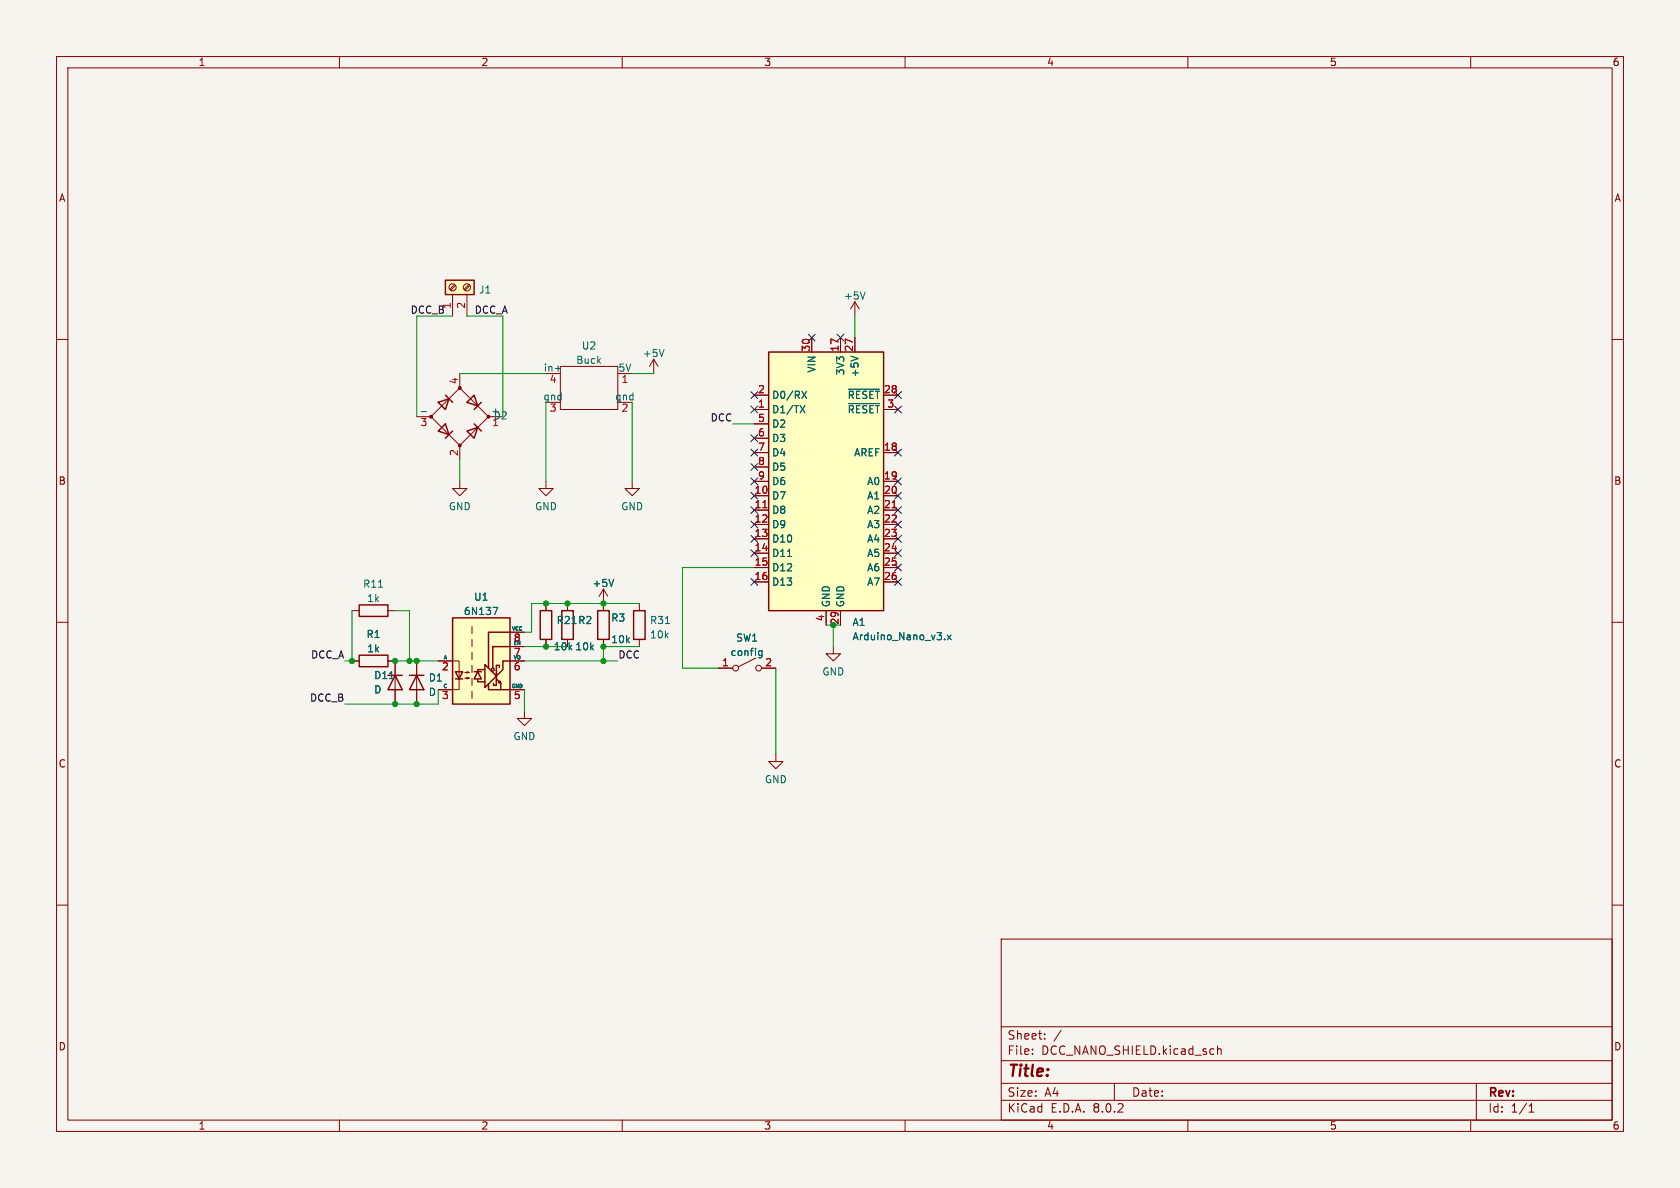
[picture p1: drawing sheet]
(kicad_sch (version 20211123) (generator eeschema)

 (paper "A4")

 (lib_symbols
  (symbol "Connector:Screw_Terminal_01x02" (pin_names (offset 1.016) hide) (in_bom yes) (on_board yes)
   (property "Reference" "J" (id 0) (at 0 2.54 0) (effects (font (size 1.27 1.27))))
   (property "Value" "Screw_Terminal_01x02" (id 1) (at 0 -5.08 0) (effects (font (size 1.27 1.27))))
   (property "Footprint" "" (id 2) (at 0 0 0) (effects (font (size 1.27 1.27)) hide))
   (property "Datasheet" "~" (id 3) (at 0 0 0) (effects (font (size 1.27 1.27)) hide))
   (symbol "Screw_Terminal_01x02_1_1"
    (rectangle (start -1.27 1.27) (end 1.27 -3.81) (stroke (width 0.254) (type default) (color 0 0 0 0)) (fill (type background)))
    (circle (center 0 -2.54) (radius 0.635) (stroke (width 0.1524) (type default) (color 0 0 0 0)) (fill (type none)))
    (polyline (pts (xy -0.5334 -2.2098) (xy 0.3302 -3.048)) (stroke (width 0.1524) (type default) (color 0 0 0 0)) (fill (type none)))
    (polyline (pts (xy -0.5334 0.3302) (xy 0.3302 -0.508)) (stroke (width 0.1524) (type default) (color 0 0 0 0)) (fill (type none)))
    (polyline (pts (xy -0.3556 -2.032) (xy 0.508 -2.8702)) (stroke (width 0.1524) (type default) (color 0 0 0 0)) (fill (type none)))
    (polyline (pts (xy -0.3556 0.508) (xy 0.508 -0.3302)) (stroke (width 0.1524) (type default) (color 0 0 0 0)) (fill (type none)))
    (circle (center 0 0) (radius 0.635) (stroke (width 0.1524) (type default) (color 0 0 0 0)) (fill (type none)))
    (pin passive line (at -5.08 0 0) (length 3.81) (name "Pin_1" (effects (font (size 1.27 1.27)))) (number "1" (effects (font (size 1.27 1.27)))))
    (pin passive line (at -5.08 -2.54 0) (length 3.81) (name "Pin_2" (effects (font (size 1.27 1.27)))) (number "2" (effects (font (size 1.27 1.27)))))))
  (symbol "Device:D" (pin_numbers hide) (pin_names (offset 1.016) hide) (in_bom yes) (on_board yes)
   (property "Reference" "D" (id 0) (at 0 2.54 0) (effects (font (size 1.27 1.27))))
   (property "Value" "D" (id 1) (at 0 -2.54 0) (effects (font (size 1.27 1.27))))
   (property "Footprint" "" (id 2) (at 0 0 0) (effects (font (size 1.27 1.27)) hide))
   (property "Datasheet" "~" (id 3) (at 0 0 0) (effects (font (size 1.27 1.27)) hide))
   (symbol "D_0_1"
    (polyline (pts (xy -1.27 1.27) (xy -1.27 -1.27)) (stroke (width 0.254) (type default) (color 0 0 0 0)) (fill (type none)))
    (polyline (pts (xy 1.27 0) (xy -1.27 0)) (stroke (width 0) (type default) (color 0 0 0 0)) (fill (type none)))
    (polyline (pts (xy 1.27 1.27) (xy 1.27 -1.27) (xy -1.27 0) (xy 1.27 1.27)) (stroke (width 0.254) (type default) (color 0 0 0 0)) (fill (type none))))
   (symbol "D_1_1"
    (pin passive line (at -3.81 0 0) (length 2.54) (name "K" (effects (font (size 1.27 1.27)))) (number "1" (effects (font (size 1.27 1.27)))))
    (pin passive line (at 3.81 0 180) (length 2.54) (name "A" (effects (font (size 1.27 1.27)))) (number "2" (effects (font (size 1.27 1.27)))))))
  (symbol "Device:D_Bridge_+A-A" (pin_names (offset 0)) (in_bom yes) (on_board yes)
   (property "Reference" "D" (id 0) (at 2.54 6.985 0) (effects (font (size 1.27 1.27)) (justify left)))
   (property "Value" "D_Bridge_+A-A" (id 1) (at 2.54 5.08 0) (effects (font (size 1.27 1.27)) (justify left)))
   (property "Footprint" "" (id 2) (at 0 0 0) (effects (font (size 1.27 1.27)) hide))
   (property "Datasheet" "~" (id 3) (at 0 0 0) (effects (font (size 1.27 1.27)) hide))
   (symbol "D_Bridge_+A-A_0_1"
    (circle (center -5.08 0) (radius 0.254) (stroke (width 0) (type default) (color 0 0 0 0)) (fill (type outline)))
    (circle (center 0 -5.08) (radius 0.254) (stroke (width 0) (type default) (color 0 0 0 0)) (fill (type outline)))
    (polyline (pts (xy -2.54 3.81) (xy -1.27 2.54)) (stroke (width 0.254) (type default) (color 0 0 0 0)) (fill (type none)))
    (polyline (pts (xy -1.27 -2.54) (xy -2.54 -3.81)) (stroke (width 0.254) (type default) (color 0 0 0 0)) (fill (type none)))
    (polyline (pts (xy 2.54 -1.27) (xy 3.81 -2.54)) (stroke (width 0.254) (type default) (color 0 0 0 0)) (fill (type none)))
    (polyline (pts (xy 2.54 1.27) (xy 3.81 2.54)) (stroke (width 0.254) (type default) (color 0 0 0 0)) (fill (type none)))
    (polyline (pts (xy -3.81 2.54) (xy -2.54 1.27) (xy -1.905 3.175) (xy -3.81 2.54)) (stroke (width 0.254) (type default) (color 0 0 0 0)) (fill (type none)))
    (polyline (pts (xy -2.54 -1.27) (xy -3.81 -2.54) (xy -1.905 -3.175) (xy -2.54 -1.27)) (stroke (width 0.254) (type default) (color 0 0 0 0)) (fill (type none)))
    (polyline (pts (xy 1.27 2.54) (xy 2.54 3.81) (xy 3.175 1.905) (xy 1.27 2.54)) (stroke (width 0.254) (type default) (color 0 0 0 0)) (fill (type none)))
    (polyline (pts (xy 3.175 -1.905) (xy 1.27 -2.54) (xy 2.54 -3.81) (xy 3.175 -1.905)) (stroke (width 0.254) (type default) (color 0 0 0 0)) (fill (type none)))
    (polyline (pts (xy -5.08 0) (xy 0 -5.08) (xy 5.08 0) (xy 0 5.08) (xy -5.08 0)) (stroke (width 0) (type default) (color 0 0 0 0)) (fill (type none)))
    (circle (center 0 5.08) (radius 0.254) (stroke (width 0) (type default) (color 0 0 0 0)) (fill (type outline)))
    (circle (center 5.08 0) (radius 0.254) (stroke (width 0) (type default) (color 0 0 0 0)) (fill (type outline))))
   (symbol "D_Bridge_+A-A_1_1"
    (pin passive line (at 7.62 0 180) (length 2.54) (name "+" (effects (font (size 1.27 1.27)))) (number "1" (effects (font (size 1.27 1.27)))))
    (pin passive line (at 0 -7.62 90) (length 2.54) (name "~" (effects (font (size 1.27 1.27)))) (number "2" (effects (font (size 1.27 1.27)))))
    (pin passive line (at -7.62 0 0) (length 2.54) (name "-" (effects (font (size 1.27 1.27)))) (number "3" (effects (font (size 1.27 1.27)))))
    (pin passive line (at 0 7.62 270) (length 2.54) (name "~" (effects (font (size 1.27 1.27)))) (number "4" (effects (font (size 1.27 1.27)))))))
  (symbol "Device:R" (pin_numbers hide) (pin_names (offset 0)) (in_bom yes) (on_board yes)
   (property "Reference" "R" (id 0) (at 2.032 0 90) (effects (font (size 1.27 1.27))))
   (property "Value" "R" (id 1) (at 0 0 90) (effects (font (size 1.27 1.27))))
   (property "Footprint" "" (id 2) (at -1.778 0 90) (effects (font (size 1.27 1.27)) hide))
   (property "Datasheet" "~" (id 3) (at 0 0 0) (effects (font (size 1.27 1.27)) hide))
   (symbol "R_0_1"
    (rectangle (start -1.016 -2.54) (end 1.016 2.54) (stroke (width 0.254) (type default) (color 0 0 0 0)) (fill (type none))))
   (symbol "R_1_1"
    (pin passive line (at 0 3.81 270) (length 1.27) (name "~" (effects (font (size 1.27 1.27)))) (number "1" (effects (font (size 1.27 1.27)))))
    (pin passive line (at 0 -3.81 90) (length 1.27) (name "~" (effects (font (size 1.27 1.27)))) (number "2" (effects (font (size 1.27 1.27)))))))
  (symbol "Isolator:6N137" (pin_names (offset 0)) (in_bom yes) (on_board yes)
   (property "Reference" "U" (id 0) (at -4.064 8.89 0) (effects (font (size 1.27 1.27))))
   (property "Value" "6N137" (id 1) (at 0 -8.89 0) (effects (font (size 1.27 1.27))))
   (property "Footprint" "Package_DIP:DIP-8_W7.62mm" (id 2) (at 0 -12.7 0) (effects (font (size 1.27 1.27)) hide))
   (property "Datasheet" "https://docs.broadcom.com/docs/AV02-0940EN" (id 3) (at -21.59 13.97 0) (effects (font (size 1.27 1.27)) hide))
   (symbol "6N137_0_1"
    (polyline (pts (xy 2.667 -3.556) (xy 2.667 -1.651)) (stroke (width 0.254) (type default) (color 0 0 0 0)) (fill (type none)))
    (polyline (pts (xy 2.667 -2.159) (xy 2.667 -2.921)) (stroke (width 0.254) (type default) (color 0 0 0 0)) (fill (type none)))
    (polyline (pts (xy 3.429 -3.937) (xy 3.429 -5.08)) (stroke (width 0.254) (type default) (color 0 0 0 0)) (fill (type none)))
    (polyline (pts (xy -0.635 -3.302) (xy -0.635 -3.683) (xy 0.635 -3.683)) (stroke (width 0.254) (type default) (color 0 0 0 0)) (fill (type none)))
    (polyline (pts (xy -0.635 -1.905) (xy -0.635 -1.524) (xy 0.508 -1.524)) (stroke (width 0.254) (type default) (color 0 0 0 0)) (fill (type none)))
    (polyline (pts (xy 1.27 -4.064) (xy 1.27 -5.08) (xy 5.08 -5.08)) (stroke (width 0.254) (type default) (color 0 0 0 0)) (fill (type none)))
    (polyline (pts (xy 1.27 -1.27) (xy 1.27 5.08) (xy 5.08 5.08)) (stroke (width 0.254) (type default) (color 0 0 0 0)) (fill (type none)))
    (polyline (pts (xy 2.032 -1.27) (xy 2.032 2.54) (xy 5.08 2.54)) (stroke (width 0.254) (type default) (color 0 0 0 0)) (fill (type none)))
    (polyline (pts (xy -5.08 -5.08) (xy -3.937 -5.08) (xy -3.937 0) (xy -5.08 0)) (stroke (width 0) (type default) (color 0 0 0 0)) (fill (type none)))
    (polyline (pts (xy 2.667 -3.302) (xy 2.667 -4.318) (xy 2.159 -4.318) (xy 2.159 -3.937)) (stroke (width 0.254) (type default) (color 0 0 0 0)) (fill (type none)))
    (polyline (pts (xy 2.667 -2.667) (xy 0.635 -4.699) (xy 0.635 -0.635) (xy 2.667 -2.667)) (stroke (width 0.254) (type default) (color 0 0 0 0)) (fill (type none)))
    (polyline (pts (xy 2.667 -1.778) (xy 2.667 -0.762) (xy 3.175 -0.762) (xy 3.175 -1.143)) (stroke (width 0.254) (type default) (color 0 0 0 0)) (fill (type none)))
    (polyline (pts (xy 2.794 -2.54) (xy 3.81 -1.524) (xy 3.81 0) (xy 5.08 0)) (stroke (width 0.254) (type default) (color 0 0 0 0)) (fill (type none)))
    (polyline (pts (xy 2.667 -3.175) (xy 3.429 -3.937) (xy 3.302 -3.556) (xy 3.048 -3.81) (xy 3.429 -3.937)) (stroke (width 0.254) (type default) (color 0 0 0 0)) (fill (type none)))
    (circle (center 2.032 -1.524) (radius 0.254) (stroke (width 0.254) (type default) (color 0 0 0 0)) (fill (type none))))
   (symbol "6N137_1_1"
    (rectangle (start -5.08 7.62) (end 5.08 -7.62) (stroke (width 0.254) (type default) (color 0 0 0 0)) (fill (type background)))
    (polyline (pts (xy -4.572 -3.175) (xy -3.302 -3.175)) (stroke (width 0.254) (type default) (color 0 0 0 0)) (fill (type none)))
    (polyline (pts (xy -1.651 -5.334) (xy -1.651 -6.604)) (stroke (width 0) (type default) (color 0 0 0 0)) (fill (type none)))
    (polyline (pts (xy -1.651 -3.048) (xy -1.651 -4.318)) (stroke (width 0) (type default) (color 0 0 0 0)) (fill (type none)))
    (polyline (pts (xy -1.651 -0.762) (xy -1.651 -2.032)) (stroke (width 0) (type default) (color 0 0 0 0)) (fill (type none)))
    (polyline (pts (xy -1.651 1.524) (xy -1.651 0.254)) (stroke (width 0) (type default) (color 0 0 0 0)) (fill (type none)))
    (polyline (pts (xy -1.651 3.81) (xy -1.651 2.54)) (stroke (width 0) (type default) (color 0 0 0 0)) (fill (type none)))
    (polyline (pts (xy -1.651 6.096) (xy -1.651 4.826)) (stroke (width 0) (type default) (color 0 0 0 0)) (fill (type none)))
    (polyline (pts (xy -1.27 -1.905) (xy 0 -1.905)) (stroke (width 0.254) (type default) (color 0 0 0 0)) (fill (type none)))
    (polyline (pts (xy -3.937 -3.175) (xy -4.572 -1.905) (xy -3.302 -1.905) (xy -3.937 -3.175)) (stroke (width 0.254) (type default) (color 0 0 0 0)) (fill (type none)))
    (polyline (pts (xy -0.635 -1.905) (xy -1.27 -3.175) (xy 0 -3.175) (xy -0.635 -1.905)) (stroke (width 0.254) (type default) (color 0 0 0 0)) (fill (type none)))
    (polyline (pts (xy -2.921 -3.048) (xy -2.159 -3.048) (xy -2.54 -3.175) (xy -2.54 -2.921) (xy -2.159 -3.048)) (stroke (width 0.127) (type default) (color 0 0 0 0)) (fill (type none)))
    (polyline (pts (xy -2.921 -2.032) (xy -2.159 -2.032) (xy -2.54 -2.159) (xy -2.54 -1.905) (xy -2.159 -2.032)) (stroke (width 0.127) (type default) (color 0 0 0 0)) (fill (type none)))
    (pin no_connect line (at -5.08 5.08 0) (length 2.54) hide (name "NC" (effects (font (size 0.635 0.635)))) (number "1" (effects (font (size 1.27 1.27)))))
    (pin passive line (at -7.62 0 0) (length 2.54) (name "A" (effects (font (size 0.635 0.635)))) (number "2" (effects (font (size 1.27 1.27)))))
    (pin passive line (at -7.62 -5.08 0) (length 2.54) (name "C" (effects (font (size 0.635 0.635)))) (number "3" (effects (font (size 1.27 1.27)))))
    (pin power_in line (at 7.62 -5.08 180) (length 2.54) (name "GND" (effects (font (size 0.635 0.635)))) (number "5" (effects (font (size 1.27 1.27)))))
    (pin open_collector line (at 7.62 0 180) (length 2.54) (name "VO" (effects (font (size 0.635 0.635)))) (number "6" (effects (font (size 1.27 1.27)))))
    (pin input line (at 7.62 2.54 180) (length 2.54) (name "EN" (effects (font (size 0.635 0.635)))) (number "7" (effects (font (size 1.27 1.27)))))
    (pin power_in line (at 7.62 5.08 180) (length 2.54) (name "VCC" (effects (font (size 0.635 0.635)))) (number "8" (effects (font (size 1.27 1.27)))))))
  (symbol "MCU_Module:Arduino_Nano_v3.x" (in_bom yes) (on_board yes)
   (property "Reference" "A" (id 0) (at -10.16 23.495 0) (effects (font (size 1.27 1.27)) (justify left bottom)))
   (property "Value" "Arduino_Nano_v3.x" (id 1) (at 5.08 -24.13 0) (effects (font (size 1.27 1.27)) (justify left top)))
   (property "Footprint" "Module:Arduino_Nano" (id 2) (at 0 0 0) (effects (font (size 1.27 1.27) italic) hide))
   (property "Datasheet" "http://www.mouser.com/pdfdocs/Gravitech_Arduino_Nano3_0.pdf" (id 3) (at 0 0 0) (effects (font (size 1.27 1.27)) hide))
   (symbol "Arduino_Nano_v3.x_0_1"
    (rectangle (start -10.16 22.86) (end 10.16 -22.86) (stroke (width 0.254) (type default) (color 0 0 0 0)) (fill (type background))))
   (symbol "Arduino_Nano_v3.x_1_1"
    (pin bidirectional line (at -12.7 12.7 0) (length 2.54) (name "D1/TX" (effects (font (size 1.27 1.27)))) (number "1" (effects (font (size 1.27 1.27)))))
    (pin bidirectional line (at -12.7 -2.54 0) (length 2.54) (name "D7" (effects (font (size 1.27 1.27)))) (number "10" (effects (font (size 1.27 1.27)))))
    (pin bidirectional line (at -12.7 -5.08 0) (length 2.54) (name "D8" (effects (font (size 1.27 1.27)))) (number "11" (effects (font (size 1.27 1.27)))))
    (pin bidirectional line (at -12.7 -7.62 0) (length 2.54) (name "D9" (effects (font (size 1.27 1.27)))) (number "12" (effects (font (size 1.27 1.27)))))
    (pin bidirectional line (at -12.7 -10.16 0) (length 2.54) (name "D10" (effects (font (size 1.27 1.27)))) (number "13" (effects (font (size 1.27 1.27)))))
    (pin bidirectional line (at -12.7 -12.7 0) (length 2.54) (name "D11" (effects (font (size 1.27 1.27)))) (number "14" (effects (font (size 1.27 1.27)))))
    (pin bidirectional line (at -12.7 -15.24 0) (length 2.54) (name "D12" (effects (font (size 1.27 1.27)))) (number "15" (effects (font (size 1.27 1.27)))))
    (pin bidirectional line (at -12.7 -17.78 0) (length 2.54) (name "D13" (effects (font (size 1.27 1.27)))) (number "16" (effects (font (size 1.27 1.27)))))
    (pin power_out line (at 2.54 25.4 270) (length 2.54) (name "3V3" (effects (font (size 1.27 1.27)))) (number "17" (effects (font (size 1.27 1.27)))))
    (pin input line (at 12.7 5.08 180) (length 2.54) (name "AREF" (effects (font (size 1.27 1.27)))) (number "18" (effects (font (size 1.27 1.27)))))
    (pin bidirectional line (at 12.7 0 180) (length 2.54) (name "A0" (effects (font (size 1.27 1.27)))) (number "19" (effects (font (size 1.27 1.27)))))
    (pin bidirectional line (at -12.7 15.24 0) (length 2.54) (name "D0/RX" (effects (font (size 1.27 1.27)))) (number "2" (effects (font (size 1.27 1.27)))))
    (pin bidirectional line (at 12.7 -2.54 180) (length 2.54) (name "A1" (effects (font (size 1.27 1.27)))) (number "20" (effects (font (size 1.27 1.27)))))
    (pin bidirectional line (at 12.7 -5.08 180) (length 2.54) (name "A2" (effects (font (size 1.27 1.27)))) (number "21" (effects (font (size 1.27 1.27)))))
    (pin bidirectional line (at 12.7 -7.62 180) (length 2.54) (name "A3" (effects (font (size 1.27 1.27)))) (number "22" (effects (font (size 1.27 1.27)))))
    (pin bidirectional line (at 12.7 -10.16 180) (length 2.54) (name "A4" (effects (font (size 1.27 1.27)))) (number "23" (effects (font (size 1.27 1.27)))))
    (pin bidirectional line (at 12.7 -12.7 180) (length 2.54) (name "A5" (effects (font (size 1.27 1.27)))) (number "24" (effects (font (size 1.27 1.27)))))
    (pin bidirectional line (at 12.7 -15.24 180) (length 2.54) (name "A6" (effects (font (size 1.27 1.27)))) (number "25" (effects (font (size 1.27 1.27)))))
    (pin bidirectional line (at 12.7 -17.78 180) (length 2.54) (name "A7" (effects (font (size 1.27 1.27)))) (number "26" (effects (font (size 1.27 1.27)))))
    (pin power_out line (at 5.08 25.4 270) (length 2.54) (name "+5V" (effects (font (size 1.27 1.27)))) (number "27" (effects (font (size 1.27 1.27)))))
    (pin input line (at 12.7 15.24 180) (length 2.54) (name "~{RESET}" (effects (font (size 1.27 1.27)))) (number "28" (effects (font (size 1.27 1.27)))))
    (pin power_in line (at 2.54 -25.4 90) (length 2.54) (name "GND" (effects (font (size 1.27 1.27)))) (number "29" (effects (font (size 1.27 1.27)))))
    (pin input line (at 12.7 12.7 180) (length 2.54) (name "~{RESET}" (effects (font (size 1.27 1.27)))) (number "3" (effects (font (size 1.27 1.27)))))
    (pin power_in line (at -2.54 25.4 270) (length 2.54) (name "VIN" (effects (font (size 1.27 1.27)))) (number "30" (effects (font (size 1.27 1.27)))))
    (pin power_in line (at 0 -25.4 90) (length 2.54) (name "GND" (effects (font (size 1.27 1.27)))) (number "4" (effects (font (size 1.27 1.27)))))
    (pin bidirectional line (at -12.7 10.16 0) (length 2.54) (name "D2" (effects (font (size 1.27 1.27)))) (number "5" (effects (font (size 1.27 1.27)))))
    (pin bidirectional line (at -12.7 7.62 0) (length 2.54) (name "D3" (effects (font (size 1.27 1.27)))) (number "6" (effects (font (size 1.27 1.27)))))
    (pin bidirectional line (at -12.7 5.08 0) (length 2.54) (name "D4" (effects (font (size 1.27 1.27)))) (number "7" (effects (font (size 1.27 1.27)))))
    (pin bidirectional line (at -12.7 2.54 0) (length 2.54) (name "D5" (effects (font (size 1.27 1.27)))) (number "8" (effects (font (size 1.27 1.27)))))
    (pin bidirectional line (at -12.7 0 0) (length 2.54) (name "D6" (effects (font (size 1.27 1.27)))) (number "9" (effects (font (size 1.27 1.27)))))))
  (symbol "Switch:SW_SPST" (pin_names (offset 0) hide) (in_bom yes) (on_board yes)
   (property "Reference" "SW" (id 0) (at 0 3.175 0) (effects (font (size 1.27 1.27))))
   (property "Value" "SW_SPST" (id 1) (at 0 -2.54 0) (effects (font (size 1.27 1.27))))
   (property "Footprint" "" (id 2) (at 0 0 0) (effects (font (size 1.27 1.27)) hide))
   (property "Datasheet" "~" (id 3) (at 0 0 0) (effects (font (size 1.27 1.27)) hide))
   (symbol "SW_SPST_0_0"
    (circle (center -2.032 0) (radius 0.508) (stroke (width 0) (type default) (color 0 0 0 0)) (fill (type none)))
    (polyline (pts (xy -1.524 0.254) (xy 1.524 1.778)) (stroke (width 0) (type default) (color 0 0 0 0)) (fill (type none)))
    (circle (center 2.032 0) (radius 0.508) (stroke (width 0) (type default) (color 0 0 0 0)) (fill (type none))))
   (symbol "SW_SPST_1_1"
    (pin passive line (at -5.08 0 0) (length 2.54) (name "A" (effects (font (size 1.27 1.27)))) (number "1" (effects (font (size 1.27 1.27)))))
    (pin passive line (at 5.08 0 180) (length 2.54) (name "B" (effects (font (size 1.27 1.27)))) (number "2" (effects (font (size 1.27 1.27)))))))
  (symbol "custom_kicad_lib_sk:Buck" (pin_names (offset 0)) (in_bom yes) (on_board yes)
   (property "Reference" "U" (id 0) (at 0 1.27 0) (effects (font (size 1.27 1.27))))
   (property "Value" "Buck" (id 1) (at 0 -1.27 0) (effects (font (size 1.27 1.27))))
   (property "Footprint" "" (id 2) (at 2.54 0 0) (effects (font (size 1.27 1.27)) hide))
   (property "Datasheet" "" (id 3) (at 2.54 0 0) (effects (font (size 1.27 1.27)) hide))
   (symbol "Buck_0_1"
    (rectangle (start -5.08 3.81) (end 5.08 -3.81) (stroke (width 0.1524) (type default) (color 0 0 0 0)) (fill (type none))))
   (symbol "Buck_1_1"
    (pin power_out line (at -7.62 2.54 0) (length 2.54) (name "5V" (effects (font (size 1.27 1.27)))) (number "1" (effects (font (size 1.27 1.27)))))
    (pin power_out line (at -7.62 -2.54 0) (length 2.54) (name "gnd" (effects (font (size 1.27 1.27)))) (number "2" (effects (font (size 1.27 1.27)))))
    (pin power_out line (at 7.62 -2.54 180) (length 2.54) (name "gnd" (effects (font (size 1.27 1.27)))) (number "3" (effects (font (size 1.27 1.27)))))
    (pin power_in line (at 7.62 2.54 180) (length 2.54) (name "in+" (effects (font (size 1.27 1.27)))) (number "4" (effects (font (size 1.27 1.27)))))))
  (symbol "power:+5V" (power) (pin_names (offset 0)) (in_bom yes) (on_board yes)
   (property "Reference" "#PWR" (id 0) (at 0 -3.81 0) (effects (font (size 1.27 1.27)) hide))
   (property "Value" "+5V" (id 1) (at 0 3.556 0) (effects (font (size 1.27 1.27))))
   (property "Footprint" "" (id 2) (at 0 0 0) (effects (font (size 1.27 1.27)) hide))
   (property "Datasheet" "" (id 3) (at 0 0 0) (effects (font (size 1.27 1.27)) hide))
   (symbol "+5V_0_1"
    (polyline (pts (xy -0.762 1.27) (xy 0 2.54)) (stroke (width 0) (type default) (color 0 0 0 0)) (fill (type none)))
    (polyline (pts (xy 0 0) (xy 0 2.54)) (stroke (width 0) (type default) (color 0 0 0 0)) (fill (type none)))
    (polyline (pts (xy 0 2.54) (xy 0.762 1.27)) (stroke (width 0) (type default) (color 0 0 0 0)) (fill (type none))))
   (symbol "+5V_1_1"
    (pin power_in line (at 0 0 90) (length 0) hide (name "+5V" (effects (font (size 1.27 1.27)))) (number "1" (effects (font (size 1.27 1.27)))))))
  (symbol "power:GND" (power) (pin_names (offset 0)) (in_bom yes) (on_board yes)
   (property "Reference" "#PWR" (id 0) (at 0 -6.35 0) (effects (font (size 1.27 1.27)) hide))
   (property "Value" "GND" (id 1) (at 0 -3.81 0) (effects (font (size 1.27 1.27))))
   (property "Footprint" "" (id 2) (at 0 0 0) (effects (font (size 1.27 1.27)) hide))
   (property "Datasheet" "" (id 3) (at 0 0 0) (effects (font (size 1.27 1.27)) hide))
   (symbol "GND_0_1"
    (polyline (pts (xy 0 0) (xy 0 -1.27) (xy 1.27 -1.27) (xy 0 -2.54) (xy -1.27 -1.27) (xy 0 -1.27)) (stroke (width 0) (type default) (color 0 0 0 0)) (fill (type none))))
   (symbol "GND_1_1"
    (pin power_in line (at 0 0 270) (length 0) hide (name "GND" (effects (font (size 1.27 1.27)))) (number "1" (effects (font (size 1.27 1.27))))))))

 (junction (at 69.85 124.46) (diameter 0) (color 0 0 0 0))
 (junction (at 147.32 110.49) (diameter 0) (color 0 0 0 0))
 (junction (at 96.52 106.68) (diameter 0) (color 0 0 0 0))
 (junction (at 106.68 116.84) (diameter 0) (color 0 0 0 0))
 (junction (at 73.66 124.46) (diameter 0) (color 0 0 0 0))
 (junction (at 69.85 116.84) (diameter 0) (color 0 0 0 0))
 (junction (at 73.66 116.84) (diameter 0) (color 0 0 0 0))
 (junction (at 62.23 116.84) (diameter 0) (color 0 0 0 0))
 (junction (at 96.52 114.3) (diameter 0) (color 0 0 0 0))
 (junction (at 100.33 106.68) (diameter 0) (color 0 0 0 0))
 (junction (at 106.68 106.68) (diameter 0) (color 0 0 0 0))
 (junction (at 106.68 114.3) (diameter 0) (color 0 0 0 0))
 (junction (at 72.39 116.84) (diameter 0) (color 0 0 0 0))

 (no_connect (at 158.75 69.85))
 (no_connect (at 158.75 72.39))
 (no_connect (at 158.75 80.01))
 (no_connect (at 158.75 100.33))
 (no_connect (at 158.75 102.87))
 (no_connect (at 158.75 85.09))
 (no_connect (at 158.75 87.63))
 (no_connect (at 158.75 90.17))
 (no_connect (at 158.75 92.71))
 (no_connect (at 158.75 95.25))
 (no_connect (at 133.35 97.79))
 (no_connect (at 133.35 95.25))
 (no_connect (at 133.35 92.71))
 (no_connect (at 133.35 90.17))
 (no_connect (at 133.35 102.87))
 (no_connect (at 143.51 59.69))
 (no_connect (at 148.59 59.69))
 (no_connect (at 133.35 87.63))
 (no_connect (at 133.35 85.09))
 (no_connect (at 133.35 72.39))
 (no_connect (at 133.35 69.85))
 (no_connect (at 133.35 82.55))
 (no_connect (at 133.35 80.01))
 (no_connect (at 133.35 77.47))
 (no_connect (at 158.75 97.79))

 (wire (pts (xy 96.52 71.12) (xy 96.52 85.09)) (stroke (width 0) (type default) (color 0 0 0 0)))
 (wire (pts (xy 106.68 106.68) (xy 113.03 106.68)) (stroke (width 0) (type default) (color 0 0 0 0)))
 (wire (pts (xy 72.39 107.95) (xy 69.85 107.95)) (stroke (width 0) (type default) (color 0 0 0 0)))
 (wire (pts (xy 147.32 114.3) (xy 147.32 110.49)) (stroke (width 0) (type default) (color 0 0 0 0)))
 (wire (pts (xy 92.71 116.84) (xy 106.68 116.84)) (stroke (width 0) (type default) (color 0 0 0 0)))
 (wire (pts (xy 73.66 116.84) (xy 72.39 116.84)) (stroke (width 0) (type default) (color 0 0 0 0)))
 (wire (pts (xy 106.68 114.3) (xy 113.03 114.3)) (stroke (width 0) (type default) (color 0 0 0 0)))
 (wire (pts (xy 120.65 118.11) (xy 127 118.11)) (stroke (width 0) (type default) (color 0 0 0 0)))
 (wire (pts (xy 151.13 55.88) (xy 151.13 59.69)) (stroke (width 0) (type default) (color 0 0 0 0)))
 (wire (pts (xy 69.85 124.46) (xy 73.66 124.46)) (stroke (width 0) (type default) (color 0 0 0 0)))
 (wire (pts (xy 92.71 121.92) (xy 92.71 125.73)) (stroke (width 0) (type default) (color 0 0 0 0)))
 (wire (pts (xy 147.32 110.49) (xy 146.05 110.49)) (stroke (width 0) (type default) (color 0 0 0 0)))
 (wire (pts (xy 88.9 55.88) (xy 88.9 73.66)) (stroke (width 0) (type default) (color 0 0 0 0)))
 (wire (pts (xy 82.55 55.88) (xy 88.9 55.88)) (stroke (width 0) (type default) (color 0 0 0 0)))
 (wire (pts (xy 81.28 66.04) (xy 96.52 66.04)) (stroke (width 0) (type default) (color 0 0 0 0)))
 (wire (pts (xy 96.52 114.3) (xy 100.33 114.3)) (stroke (width 0) (type default) (color 0 0 0 0)))
 (wire (pts (xy 60.96 124.46) (xy 69.85 124.46)) (stroke (width 0) (type default) (color 0 0 0 0)))
 (wire (pts (xy 73.66 116.84) (xy 77.47 116.84)) (stroke (width 0) (type default) (color 0 0 0 0)))
 (wire (pts (xy 92.71 114.3) (xy 96.52 114.3)) (stroke (width 0) (type default) (color 0 0 0 0)))
 (wire (pts (xy 96.52 106.68) (xy 100.33 106.68)) (stroke (width 0) (type default) (color 0 0 0 0)))
 (wire (pts (xy 77.47 121.92) (xy 77.47 124.46)) (stroke (width 0) (type default) (color 0 0 0 0)))
 (wire (pts (xy 73.66 73.66) (xy 73.66 55.88)) (stroke (width 0) (type default) (color 0 0 0 0)))
 (wire (pts (xy 106.68 116.84) (xy 106.68 114.3)) (stroke (width 0) (type default) (color 0 0 0 0)))
 (wire (pts (xy 69.85 116.84) (xy 72.39 116.84)) (stroke (width 0) (type default) (color 0 0 0 0)))
 (wire (pts (xy 137.16 118.11) (xy 137.16 133.35)) (stroke (width 0) (type default) (color 0 0 0 0)))
 (wire (pts (xy 111.76 71.12) (xy 111.76 85.09)) (stroke (width 0) (type default) (color 0 0 0 0)))
 (wire (pts (xy 73.66 124.46) (xy 77.47 124.46)) (stroke (width 0) (type default) (color 0 0 0 0)))
 (wire (pts (xy 93.98 106.68) (xy 96.52 106.68)) (stroke (width 0) (type default) (color 0 0 0 0)))
 (wire (pts (xy 93.98 111.76) (xy 93.98 106.68)) (stroke (width 0) (type default) (color 0 0 0 0)))
 (wire (pts (xy 129.54 74.93) (xy 133.35 74.93)) (stroke (width 0) (type default) (color 0 0 0 0)))
 (wire (pts (xy 60.96 116.84) (xy 62.23 116.84)) (stroke (width 0) (type default) (color 0 0 0 0)))
 (wire (pts (xy 120.65 118.11) (xy 120.65 100.33)) (stroke (width 0) (type default) (color 0 0 0 0)))
 (wire (pts (xy 62.23 107.95) (xy 62.23 116.84)) (stroke (width 0) (type default) (color 0 0 0 0)))
 (wire (pts (xy 111.76 66.04) (xy 115.57 66.04)) (stroke (width 0) (type default) (color 0 0 0 0)))
 (wire (pts (xy 147.32 110.49) (xy 148.59 110.49)) (stroke (width 0) (type default) (color 0 0 0 0)))
 (wire (pts (xy 72.39 116.84) (xy 72.39 107.95)) (stroke (width 0) (type default) (color 0 0 0 0)))
 (wire (pts (xy 73.66 55.88) (xy 80.01 55.88)) (stroke (width 0) (type default) (color 0 0 0 0)))
 (wire (pts (xy 100.33 106.68) (xy 106.68 106.68)) (stroke (width 0) (type default) (color 0 0 0 0)))
 (wire (pts (xy 106.68 116.84) (xy 109.22 116.84)) (stroke (width 0) (type default) (color 0 0 0 0)))
 (wire (pts (xy 81.28 81.28) (xy 81.28 85.09)) (stroke (width 0) (type default) (color 0 0 0 0)))
 (wire (pts (xy 92.71 111.76) (xy 93.98 111.76)) (stroke (width 0) (type default) (color 0 0 0 0)))
 (wire (pts (xy 120.65 100.33) (xy 133.35 100.33)) (stroke (width 0) (type default) (color 0 0 0 0)))

 (label "DCC_B" (at 78.74 55.88 180) (effects (font (size 1.27 1.27)) (justify right bottom)))
 (label "DCC" (at 109.22 116.84 0) (effects (font (size 1.27 1.27)) (justify left bottom)))
 (label "DCC" (at 129.54 74.93 180) (effects (font (size 1.27 1.27)) (justify right bottom)))
 (label "DCC_A" (at 60.96 116.84 180) (effects (font (size 1.27 1.27)) (justify right bottom)))
 (label "DCC_B" (at 60.96 124.46 180) (effects (font (size 1.27 1.27)) (justify right bottom)))
 (label "DCC_A" (at 83.82 55.88 0) (effects (font (size 1.27 1.27)) (justify left bottom)))

 (symbol (lib_id "power:GND") (at 137.16 133.35 0) (unit 1) (in_bom yes) (on_board yes) (fields_autoplaced)
  (property "Reference" "#PWR0101" (id 0) (at 137.16 139.7 0) (effects (font (size 1.27 1.27)) hide))
  (property "Value" "GND" (id 1) (at 137.16 137.7934 0))
  (property "Footprint" "" (id 2) (at 137.16 133.35 0) (effects (font (size 1.27 1.27)) hide))
  (property "Datasheet" "" (id 3) (at 137.16 133.35 0) (effects (font (size 1.27 1.27)) hide)) (pin "1"))

 (symbol (lib_id "power:+5V") (at 106.68 106.68 0) (unit 1) (in_bom yes) (on_board yes) (fields_autoplaced)
  (property "Reference" "#PWR04" (id 0) (at 106.68 110.49 0) (effects (font (size 1.27 1.27)) hide))
  (property "Value" "+5V" (id 1) (at 106.68 103.1042 0))
  (property "Footprint" "" (id 2) (at 106.68 106.68 0) (effects (font (size 1.27 1.27)) hide))
  (property "Datasheet" "" (id 3) (at 106.68 106.68 0) (effects (font (size 1.27 1.27)) hide)) (pin "1"))

 (symbol (lib_id "Connector:Screw_Terminal_01x02") (at 80.01 50.8 90) (unit 1) (in_bom yes) (on_board yes) (fields_autoplaced)
  (property "Reference" "J1" (id 0) (at 84.582 51.2338 90) (effects (font (size 1.27 1.27)) (justify right)))
  (property "Value" "Screw_Terminal_01x02" (id 1) (at 84.582 52.5022 90) (effects (font (size 1.27 1.27)) (justify right) hide))
  (property "Footprint" "TerminalBlock_Phoenix:TerminalBlock_Phoenix_MKDS-1,5-2-5.08_1x02_P5.08mm_Horizontal" (id 2) (at 80.01 50.8 0) (effects (font (size 1.27 1.27)) hide))
  (property "Datasheet" "~" (id 3) (at 80.01 50.8 0) (effects (font (size 1.27 1.27)) hide)) (pin "1") (pin "2"))

 (symbol (lib_id "MCU_Module:Arduino_Nano_v3.x") (at 146.05 85.09 0) (unit 1) (in_bom yes) (on_board yes) (fields_autoplaced)
  (property "Reference" "A1" (id 0) (at 150.6094 109.9804 0) (effects (font (size 1.27 1.27)) (justify left)))
  (property "Value" "Arduino_Nano_v3.x" (id 1) (at 150.6094 112.5173 0) (effects (font (size 1.27 1.27)) (justify left)))
  (property "Footprint" "Module:Arduino_Nano" (id 2) (at 146.05 85.09 0) (effects (font (size 1.27 1.27) italic) hide))
  (property "Datasheet" "http://www.mouser.com/pdfdocs/Gravitech_Arduino_Nano3_0.pdf" (id 3) (at 146.05 85.09 0) (effects (font (size 1.27 1.27)) hide)) (pin "1") (pin "10") (pin "11") (pin "12") (pin "13") (pin "14") (pin "15") (pin "16") (pin "17") (pin "18") (pin "19") (pin "2") (pin "20") (pin "21") (pin "22") (pin "23") (pin "24") (pin "25") (pin "26") (pin "27") (pin "28") (pin "29") (pin "3") (pin "30") (pin "4") (pin "5") (pin "6") (pin "7") (pin "8") (pin "9"))

 (symbol (lib_id "power:GND") (at 111.76 85.09 0) (unit 1) (in_bom yes) (on_board yes) (fields_autoplaced)
  (property "Reference" "#PWR05" (id 0) (at 111.76 91.44 0) (effects (font (size 1.27 1.27)) hide))
  (property "Value" "GND" (id 1) (at 111.76 89.5334 0))
  (property "Footprint" "" (id 2) (at 111.76 85.09 0) (effects (font (size 1.27 1.27)) hide))
  (property "Datasheet" "" (id 3) (at 111.76 85.09 0) (effects (font (size 1.27 1.27)) hide)) (pin "1"))

 (symbol (lib_id "Device:R") (at 66.04 107.95 90) (unit 1) (in_bom yes) (on_board yes) (fields_autoplaced)
  (property "Reference" "R11" (id 0) (at 66.04 103.2342 90))
  (property "Value" "" (id 1) (at 66.04 105.7711 90))
  (property "Footprint" "" (id 2) (at 66.04 109.728 90) (effects (font (size 1.27 1.27)) hide))
  (property "Datasheet" "~" (id 3) (at 66.04 107.95 0) (effects (font (size 1.27 1.27)) hide)) (pin "1") (pin "2"))

 (symbol (lib_id "Device:D_Bridge_+A-A") (at 81.28 73.66 0) (unit 1) (in_bom yes) (on_board yes) (fields_autoplaced)
  (property "Reference" "D2" (id 0) (at 88.5077 73.4878 0))
  (property "Value" "D_Bridge_+A-A" (id 1) (at 94.6158 73.4878 0) (effects (font (size 1.27 1.27)) hide))
  (property "Footprint" "Diode_THT:Diode_Bridge_Round_D9.0mm" (id 2) (at 81.28 73.66 0) (effects (font (size 1.27 1.27)) hide))
  (property "Datasheet" "~" (id 3) (at 81.28 73.66 0) (effects (font (size 1.27 1.27)) hide)) (pin "1") (pin "2") (pin "3") (pin "4"))

 (symbol (lib_id "power:GND") (at 92.71 125.73 0) (unit 1) (in_bom yes) (on_board yes) (fields_autoplaced)
  (property "Reference" "#PWR02" (id 0) (at 92.71 132.08 0) (effects (font (size 1.27 1.27)) hide))
  (property "Value" "GND" (id 1) (at 92.71 130.1734 0))
  (property "Footprint" "" (id 2) (at 92.71 125.73 0) (effects (font (size 1.27 1.27)) hide))
  (property "Datasheet" "" (id 3) (at 92.71 125.73 0) (effects (font (size 1.27 1.27)) hide)) (pin "1"))

 (symbol (lib_id "Switch:SW_SPST") (at 132.08 118.11 0) (unit 1) (in_bom yes) (on_board yes) (fields_autoplaced)
  (property "Reference" "SW1" (id 0) (at 132.08 112.7592 0))
  (property "Value" "config" (id 1) (at 132.08 115.2961 0))
  (property "Footprint" "Button_Switch_THT:SW_PUSH_6mm" (id 2) (at 132.08 118.11 0) (effects (font (size 1.27 1.27)) hide))
  (property "Datasheet" "~" (id 3) (at 132.08 118.11 0) (effects (font (size 1.27 1.27)) hide)) (pin "1") (pin "2"))

 (symbol (lib_id "Device:D") (at 73.66 120.65 270) (unit 1) (in_bom yes) (on_board yes) (fields_autoplaced)
  (property "Reference" "D1" (id 0) (at 75.692 119.8153 90) (effects (font (size 1.27 1.27)) (justify left)))
  (property "Value" "D" (id 1) (at 75.692 122.3522 90) (effects (font (size 1.27 1.27)) (justify left)))
  (property "Footprint" "Diode_THT:D_DO-34_SOD68_P7.62mm_Horizontal" (id 2) (at 73.66 120.65 0) (effects (font (size 1.27 1.27)) hide))
  (property "Datasheet" "~" (id 3) (at 73.66 120.65 0) (effects (font (size 1.27 1.27)) hide)) (pin "1") (pin "2"))

 (symbol (lib_id "Device:R") (at 106.68 110.49 0) (unit 1) (in_bom yes) (on_board yes)
  (property "Reference" "R3" (id 0) (at 107.95 109.22 0) (effects (font (size 1.27 1.27)) (justify left)))
  (property "Value" "10k" (id 1) (at 107.95 113.03 0) (effects (font (size 1.27 1.27)) (justify left)))
  (property "Footprint" "Resistor_THT:R_Axial_DIN0204_L3.6mm_D1.6mm_P7.62mm_Horizontal" (id 2) (at 104.902 110.49 90) (effects (font (size 1.27 1.27)) hide))
  (property "Datasheet" "~" (id 3) (at 106.68 110.49 0) (effects (font (size 1.27 1.27)) hide)) (pin "1") (pin "2"))

 (symbol (lib_id "Device:R") (at 96.52 110.49 0) (unit 1) (in_bom yes) (on_board yes)
  (property "Reference" "R21" (id 0) (at 98.298 109.6553 0) (effects (font (size 1.27 1.27)) (justify left)))
  (property "Value" "" (id 1) (at 97.79 114.3 0) (effects (font (size 1.27 1.27)) (justify left)))
  (property "Footprint" "" (id 2) (at 94.742 110.49 90) (effects (font (size 1.27 1.27)) hide))
  (property "Datasheet" "~" (id 3) (at 96.52 110.49 0) (effects (font (size 1.27 1.27)) hide)) (pin "1") (pin "2"))

 (symbol (lib_id "power:+5V") (at 151.13 55.88 0) (unit 1) (in_bom yes) (on_board yes) (fields_autoplaced)
  (property "Reference" "#PWR08" (id 0) (at 151.13 59.69 0) (effects (font (size 1.27 1.27)) hide))
  (property "Value" "+5V" (id 1) (at 151.13 52.3042 0))
  (property "Footprint" "" (id 2) (at 151.13 55.88 0) (effects (font (size 1.27 1.27)) hide))
  (property "Datasheet" "" (id 3) (at 151.13 55.88 0) (effects (font (size 1.27 1.27)) hide)) (pin "1"))

 (symbol (lib_id "Device:R") (at 66.04 116.84 90) (unit 1) (in_bom yes) (on_board yes) (fields_autoplaced)
  (property "Reference" "R1" (id 0) (at 66.04 112.1242 90))
  (property "Value" "1k" (id 1) (at 66.04 114.6611 90))
  (property "Footprint" "Resistor_THT:R_Axial_DIN0204_L3.6mm_D1.6mm_P7.62mm_Horizontal" (id 2) (at 66.04 118.618 90) (effects (font (size 1.27 1.27)) hide))
  (property "Datasheet" "~" (id 3) (at 66.04 116.84 0) (effects (font (size 1.27 1.27)) hide)) (pin "1") (pin "2"))

 (symbol (lib_id "power:GND") (at 81.28 85.09 0) (unit 1) (in_bom yes) (on_board yes) (fields_autoplaced)
  (property "Reference" "#PWR01" (id 0) (at 81.28 91.44 0) (effects (font (size 1.27 1.27)) hide))
  (property "Value" "GND" (id 1) (at 81.28 89.5334 0))
  (property "Footprint" "" (id 2) (at 81.28 85.09 0) (effects (font (size 1.27 1.27)) hide))
  (property "Datasheet" "" (id 3) (at 81.28 85.09 0) (effects (font (size 1.27 1.27)) hide)) (pin "1"))

 (symbol (lib_id "custom_kicad_lib_sk:Buck") (at 104.14 68.58 0) (mirror y) (unit 1) (in_bom yes) (on_board yes) (fields_autoplaced)
  (property "Reference" "U2" (id 0) (at 104.14 61.121 0))
  (property "Value" "Buck" (id 1) (at 104.14 63.6579 0))
  (property "Footprint" "custom_kicad_lib_sk:Buck" (id 2) (at 101.6 68.58 0) (effects (font (size 1.27 1.27)) hide))
  (property "Datasheet" "" (id 3) (at 101.6 68.58 0) (effects (font (size 1.27 1.27)) hide)) (pin "1") (pin "2") (pin "3") (pin "4"))

 (symbol (lib_id "Device:R") (at 100.33 110.49 0) (unit 1) (in_bom yes) (on_board yes)
  (property "Reference" "R2" (id 0) (at 102.108 109.6553 0) (effects (font (size 1.27 1.27)) (justify left)))
  (property "Value" "10k" (id 1) (at 101.6 114.3 0) (effects (font (size 1.27 1.27)) (justify left)))
  (property "Footprint" "Resistor_THT:R_Axial_DIN0204_L3.6mm_D1.6mm_P7.62mm_Horizontal" (id 2) (at 98.552 110.49 90) (effects (font (size 1.27 1.27)) hide))
  (property "Datasheet" "~" (id 3) (at 100.33 110.49 0) (effects (font (size 1.27 1.27)) hide)) (pin "1") (pin "2"))

 (symbol (lib_id "power:GND") (at 96.52 85.09 0) (unit 1) (in_bom yes) (on_board yes) (fields_autoplaced)
  (property "Reference" "#PWR03" (id 0) (at 96.52 91.44 0) (effects (font (size 1.27 1.27)) hide))
  (property "Value" "GND" (id 1) (at 96.52 89.5334 0))
  (property "Footprint" "" (id 2) (at 96.52 85.09 0) (effects (font (size 1.27 1.27)) hide))
  (property "Datasheet" "" (id 3) (at 96.52 85.09 0) (effects (font (size 1.27 1.27)) hide)) (pin "1"))

 (symbol (lib_id "Device:R") (at 113.03 110.49 0) (unit 1) (in_bom yes) (on_board yes) (fields_autoplaced)
  (property "Reference" "R31" (id 0) (at 114.808 109.6553 0) (effects (font (size 1.27 1.27)) (justify left)))
  (property "Value" "" (id 1) (at 114.808 112.1922 0) (effects (font (size 1.27 1.27)) (justify left)))
  (property "Footprint" "" (id 2) (at 111.252 110.49 90) (effects (font (size 1.27 1.27)) hide))
  (property "Datasheet" "~" (id 3) (at 113.03 110.49 0) (effects (font (size 1.27 1.27)) hide)) (pin "1") (pin "2"))

 (symbol (lib_id "power:+5V") (at 115.57 66.04 0) (unit 1) (in_bom yes) (on_board yes) (fields_autoplaced)
  (property "Reference" "#PWR06" (id 0) (at 115.57 69.85 0) (effects (font (size 1.27 1.27)) hide))
  (property "Value" "+5V" (id 1) (at 115.57 62.4642 0))
  (property "Footprint" "" (id 2) (at 115.57 66.04 0) (effects (font (size 1.27 1.27)) hide))
  (property "Datasheet" "" (id 3) (at 115.57 66.04 0) (effects (font (size 1.27 1.27)) hide)) (pin "1"))

 (symbol (lib_id "Isolator:6N137") (at 85.09 116.84 0) (unit 1) (in_bom yes) (on_board yes) (fields_autoplaced)
  (property "Reference" "U1" (id 0) (at 85.09 105.5202 0))
  (property "Value" "6N137" (id 1) (at 85.09 108.0571 0))
  (property "Footprint" "Package_DIP:DIP-8_W7.62mm" (id 2) (at 85.09 129.54 0) (effects (font (size 1.27 1.27)) hide))
  (property "Datasheet" "https://docs.broadcom.com/docs/AV02-0940EN" (id 3) (at 63.5 102.87 0) (effects (font (size 1.27 1.27)) hide)) (pin "1") (pin "2") (pin "3") (pin "5") (pin "6") (pin "7") (pin "8"))

 (symbol (lib_id "power:GND") (at 147.32 114.3 0) (unit 1) (in_bom yes) (on_board yes) (fields_autoplaced)
  (property "Reference" "#PWR07" (id 0) (at 147.32 120.65 0) (effects (font (size 1.27 1.27)) hide))
  (property "Value" "GND" (id 1) (at 147.32 118.7434 0))
  (property "Footprint" "" (id 2) (at 147.32 114.3 0) (effects (font (size 1.27 1.27)) hide))
  (property "Datasheet" "" (id 3) (at 147.32 114.3 0) (effects (font (size 1.27 1.27)) hide)) (pin "1"))

 (symbol (lib_id "Device:D") (at 69.85 120.65 270) (unit 1) (in_bom yes) (on_board yes)
  (property "Reference" "D11" (id 0) (at 66.04 119.38 90) (effects (font (size 1.27 1.27)) (justify left)))
  (property "Value" "" (id 1) (at 66.04 121.92 90) (effects (font (size 1.27 1.27)) (justify left)))
  (property "Footprint" "" (id 2) (at 69.85 120.65 0) (effects (font (size 1.27 1.27)) hide))
  (property "Datasheet" "~" (id 3) (at 69.85 120.65 0) (effects (font (size 1.27 1.27)) hide)) (pin "1") (pin "2"))

 (sheet_instances (path "" (page "1")))

)
